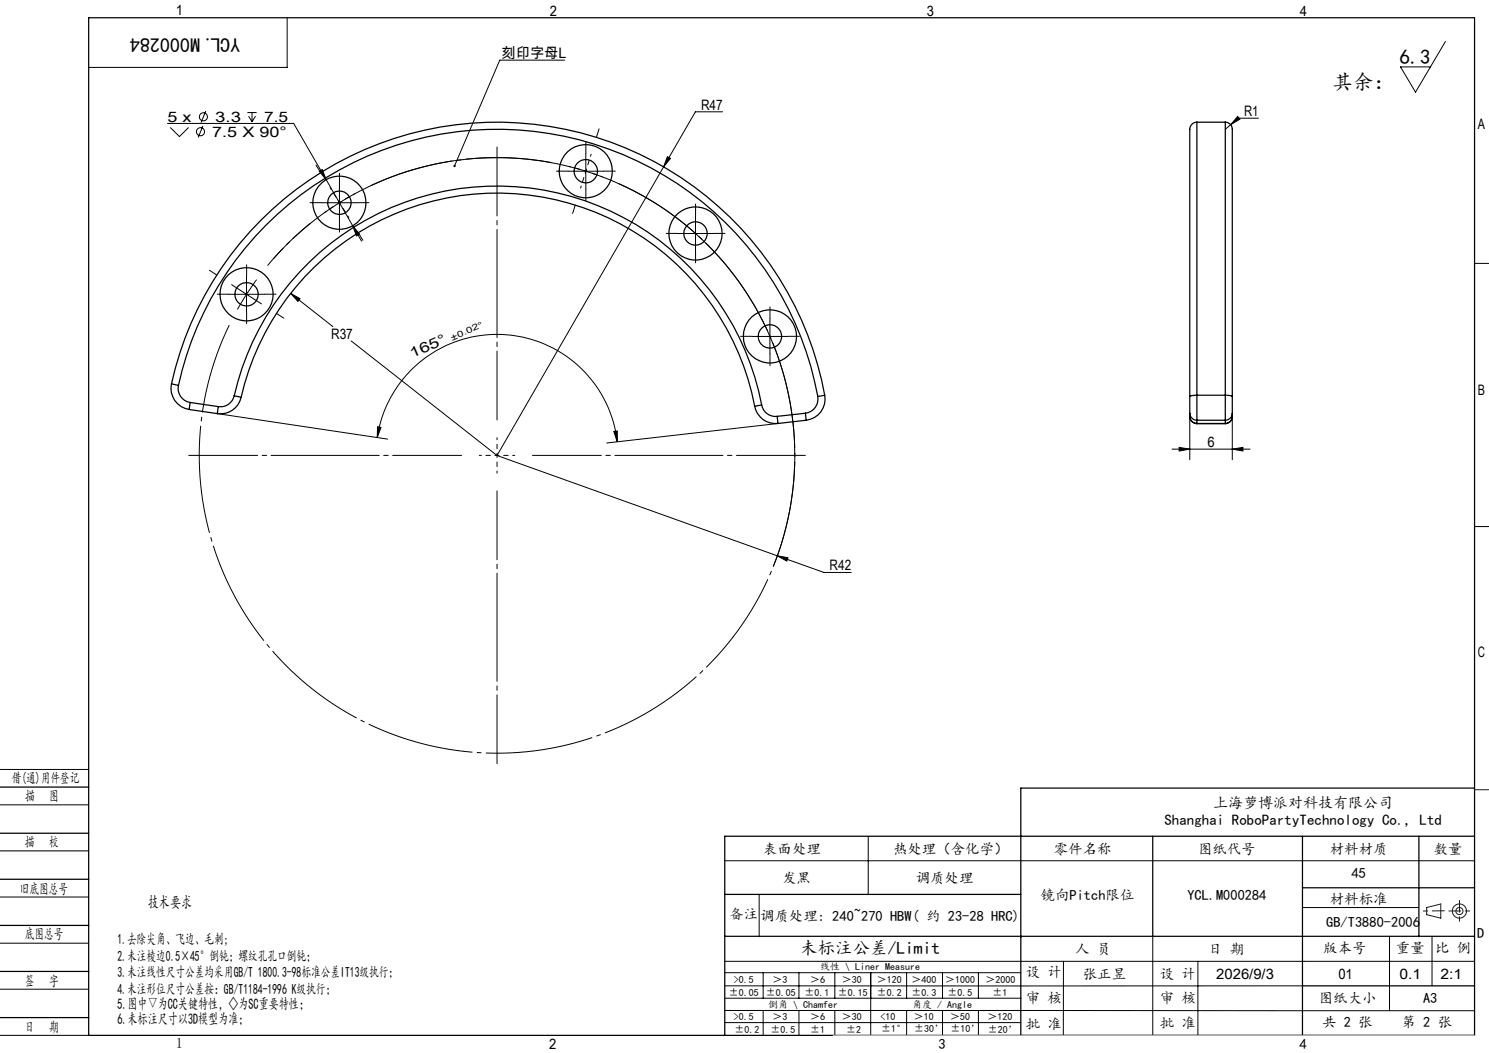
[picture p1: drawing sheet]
<svg xmlns="http://www.w3.org/2000/svg" width="420mm" height="297mm" viewBox="0 0 420 297" stroke-linecap="round" stroke-linejoin="round" font-family="sans-serif">
<g fill="none" stroke="#000" stroke-width=".28">
<path d="M81 5v14h-56M159.2 17h-18.2l-12.8 29.8M407.7 11.7l-8.4 14.3-4.3-7.1h8.5M47.2 34.8h35.6l16.7 28.9M48 35.9l2.6 2.6 2.6-2.6M57.2 35.5l-1.3 3.3M58 31.3l-1.3 3.3M69.8 31.7h2.6M70.1 32.8l1 1.5M71.1 31.7v2.6M72.1 32.8l-1 1.5M203.8 31.5h-7.7l-8.9 15.6"/>
<path d="M347.1 35.2l-1.5 1.3M349.1 32.8l.6 .8-2.6 1.6zM355 33.3h-5.7l-2.2 1.9M90.1 48.3l.8-.5 1.1 2.9zM90.7 57.2h10M95.7 52.2v10M160.2 48.3h10M165.2 43.3v10M187.2 47.1l-47 81.4M188.2 44.2l.9 .5-1.9 2.4zM69.5 78v10M72.4 78.9l-2.9 4.1"/>
<path d="M77.1 73a84 84 0 0 1 107-16.1 84 84 0 0 1 34.1 102.7M99.5 63.7l1.9 2.3-.9 .5zM99.5 63.7l2.5 4.3M191.2 65.9h10M196.2 60.9v10M415.9 74.3h4.1M64.6 83h9.9M65.3 80.3l4.2 2.7M69.5 83l-2.5 4.3M69.5 83l4.3 2.7M82 82.8l2.6 1.4-.6 .8zM82 82.8l11.9 9.3"/>
<path d="M99.1 96.2l41.1 32.3M212.2 94.9h10M217.2 89.9v10M61.3 116.7l48.1 7.2M219.4 119.4l-48.3 5.6M335.6 117.5v12.2M347.6 117.5v12.2M106.4 123.4a34.1 34.1 0 0 1 34.4-29.1 34.1 34.1 0 0 1 33.3 30.3M106.5 120.4l1 .2-1.1 2.8zM140.2 128.5l79.1 28.3M173.1 121.7l1-.1v3zM330.6 126.7h22"/>
<path d="M332.6 126.2l3 .5-3 .5zM347.6 126.7l3-.5v1zM219.3 156.8l2.9 .5-.3 1zM219.3 156.8l13.1 4.7h7.7M415.9 148.5h4.1M0 217h25M0 227h25M0 240h25M244.9 236v16.3M0 253h25M204.4 242.8h211.5M214.1 252.4v11.8"/>
<path d="M367.4 256h32.8M0 266h25M0 279h25M204.4 271.1h211.5M204.4 278.1h163M204.4 274.4h83.5M215.3 274.4v7.1M225.4 274.4v7.1M235.5 274.4v7.1M245.6 274.4v17.6M255.7 274.4v7.1M265.9 274.4v7.1"/>
<path d="M276 274.4v7.1M300 271.1l-.1 21M325.2 264.1v27.9M337.9 271.1v20.9M391.9 264.1v21M403.9 264.1v14M0 292h25M204.4 285l211.5 .1M204.4 288.4h83.5M204.5 281.5h83.5M215.3 285v7M225.4 285v7"/>
<path d="M235.5 285v7M255.7 285v7M265.9 285v7M276 285v7M287.9 292h128"/>
<circle cx="56.6" cy="37.1" r="1.13"/>
<circle cx="57.4" cy="33" r="1.14"/>
</g>
<path d="M95.8 57.2l4.3-2.5M95.8 57.2l-4.2 2.7M165.3 48.3l4.7 1.6M165.3 48.3l-4.9-1.4" fill="none" stroke="#000" stroke-width=".28" stroke-dasharray="30.5 1.3 1.3 1.3" stroke-dashoffset="29.9" stroke-linecap="butt"/>
<path d="M75.5 74.9l6.2-6.7 5.9-5.2" fill="none" stroke="#000" stroke-width=".28" stroke-dasharray="30.5 1.3 1.3 1.3" stroke-dashoffset="23.8" stroke-linecap="butt"/>
<path d="M104.5 52.4a84 84 0 0 1 51.1-6.5" fill="none" stroke="#000" stroke-width=".28" stroke-dasharray="30.5 1.3 1.3 1.3" stroke-dashoffset="6.2" stroke-linecap="butt"/>
<path d="M174.6 51.8a84 84 0 0 1 41.9 111.8 84 84 0 0 1-112.3 40.8 84 84 0 0 1-39.5-112.7" fill="none" stroke="#000" stroke-width=".28" stroke-dasharray="30.5 1.3 1.3 1.3" stroke-dashoffset="4.6" stroke-linecap="butt"/>
<g fill="none" stroke="#191924" stroke-width=".28">
<path d="M402.4 256l4-1v4l-4-1z"/>
<circle cx="411.7" cy="257" r="1"/>
<circle cx="411.7" cy="257" r="2"/>
</g>
<g fill="none" stroke="#000" stroke-width=".28" stroke-dasharray="30.5 1.3 1.3 1.3">
<path d="M168.2 38.7l.8-2.4M90.5 48.7l-1.4-2.1M90.8 57.2h-3.3M95.8 52.2v-3.3M100.8 57.2h3.3M160.3 48.3h-3.3M162.3 57.8l-.8 2.4M165.3 43.3v-3.3M165.3 53.3v3.3M170.3 48.3h3.3M61.2 77.6l-2.1-1.4M69.6 78v-3.3"/>
<path d="M95.8 62.2v3.3M101 65.7l1.4 2.1M191.2 65.8h-3.3M196.2 60.8v-3.3M196.2 70.8v3.3M201.2 65.8h3.3M64.6 83h-3.3M69.6 88v3.3M74.6 83h3.3M78 88.4l2.1 1.3M212.2 94.9h-3.3M217.2 89.9v-3.3"/>
<path d="M217.2 99.9v3.3M222.2 94.9h3.3"/>
</g>
<path d="M95.8 57.2l-2.7-4.3M95.8 57.2l2.6 4.2M165.3 48.3l1.4-4.8M165.3 48.3l-1.5 4.7M140.2 128.4v-5M140.2 128.4h5M140.2 128.4v5M140.2 128.4h-5" fill="none" stroke="#000" stroke-width=".28" stroke-dasharray="30.5 1.3 1.3 1.3" stroke-dashoffset="29.9"/>
<path d="M140.2 118.4v-76.9M130.2 128.4h-77M140.2 138.4v77M150.2 128.4h77" fill="none" stroke="#000" stroke-width=".28" stroke-dasharray="30.5 1.3 1.3 1.3" stroke-dashoffset="11"/>
<g fill="none" stroke="#000" stroke-width=".35">
<path d="M25 5h390.9v287h-390.9zM337.6 34.5a2.13 2.13 0 0 0-2 2.5v74.8M337.6 34.5v77M337.6 34.5h8M345.6 34.5a2.08 2.08 0 0 1 2 2.5v74.8M345.6 34.5v77M48.4 108.3l1.9 .4M48.4 108.3a6 6 0 0 0 4.9 7.2M48.4 108.3a94 94 0 0 1 93.4-73.8 94 94 0 0 1 90.8 77M50.3 108.7a92 92 0 0 1 91.5-72.2 92 92 0 0 1 88.9 75.3M50.3 108.7a4 4 0 0 0 3.4 4.8M53.3 115.5l8 1.2"/>
<path d="M53.7 113.5l-.4 2M53.7 113.5l7.9 1.2M61.6 114.7l-.3 2M66.1 111.6a4 4 0 0 1-4.5 3.1M66.1 111.6a76 76 0 0 1 75.4-59.1 76 76 0 0 1 73.3 61.7M66.1 111.6l1.9 .5M68 112.1a6 6 0 0 1-6.7 4.6M68 112.1a74 74 0 0 1 73.5-57.6 74 74 0 0 1 71.4 60.1M212.9 114.6a6 6 0 0 0 6.5 4.8M214.8 114.2a4 4 0 0 0 4.4 3.2M214.8 114.2l-1.9 .4M219.2 117.4l.2 2"/>
<path d="M227.2 116.6l.2 1.9M227.2 116.6l-8 .8M227.4 118.5l-8 .9M230.7 111.8a4.1 4.1 0 0 1-3.5 4.8M232.6 111.5a6 6 0 0 1-5.2 7M232.6 111.5l-1.9 .3M335.6 116.6a2.25 2.25 0 0 0 2 2.9M335.6 111.8v4.8M335.6 116.6a2.05 2.05 0 0 0 2 1.9M335.6 117.4a2.05 2.05 0 0 0 2 2M337.6 111.5v7M337.6 111.5l-2 .3"/>
<path d="M337.6 119.4h8M337.6 118.5h8M337.6 111.5h8M337.6 118.5v1M345.6 111.5v7M345.6 111.5l1.4 .1 .6 .2M345.6 118.5v1M347.6 116.6a2.21 2.21 0 0 1-2 2.9M347.6 116.6a1.99 1.99 0 0 1-2 1.9M347.6 111.8v4.8M347.6 117.4a1.99 1.99 0 0 1-2 2M0 222h25"/>
<path d="M0 235h25M325.2 235.9v28.2M367.4 235.9v56.1M400.2 235.9v28.3M415.9 235.9h-211.5v56.1M415.9 222.3h-128v69.7M0 248h25M204.4 252.3h83.5M367.4 250.4h48.5M0 261h25M0 274h25M204.4 264.1h211.5"/>
<path d="M367.4 278.1h48.5M0 287h25"/>
<circle cx="95.7" cy="57.2" r="3.3"/>
<circle cx="95.7" cy="57.2" r="7.5"/>
<circle cx="165.2" cy="48.3" r="3.3"/>
<circle cx="165.2" cy="48.3" r="7.5"/>
<circle cx="196.2" cy="65.9" r="7.5"/>
<circle cx="196.2" cy="65.9" r="3.3"/>
<circle cx="69.6" cy="83" r="3.3"/>
<circle cx="69.6" cy="83" r="7.5"/>
<circle cx="217.2" cy="94.9" r="7.5"/>
<circle cx="217.2" cy="94.9" r="3.3"/>
</g>
<path d="M407.4 256.9l-5.9 .1M408.7 256.9h6M411.7 253.9v6" fill="none" stroke="#191924" stroke-width=".28" stroke-dasharray="6.3 1.3 1.3 1.3" stroke-dashoffset="3"/>
<path d="M235 292h180.9" fill="none" stroke="#c0c0c0" stroke-width=".28"/>
<path d="M415.9 222.7h4.1" fill="none" stroke="#00f" stroke-width=".28"/>
<path d="M406.4 255h.1" fill="none" stroke="#0ff" stroke-width=".28"/>
<g fill="#000">
<path d="M128.1 46.5a.33 .33 0 0 1 .5 .3 .33 .33 0 0 1-.5 .3l.1-.3-.1 .3-.2-.3z"/>
<path d="M99.5 63.7l1 2.8 .9-.5zM90.1 48.3l1.9 2.4-1.1-2.9zM219.3 156.8l2.6 1.5 .3-1zM188.2 44.2l-1 2.9 1.9-2.4zM82 82.8l2 2.2 .6-.8zM349.1 32.8l-2 2.4 2.6-1.6z"/>
<path d="M106.5 120.4l-.1 3 1.1-2.8zM173.1 121.7l1 2.9v-3z"/>
<path d="M332.6 126.2l3 .5-3 .5zM347.6 126.7l3-.5v1z"/>
</g>
<g font-size="5.8">
<text x="394.8" y="18">6.3</text>
<text x="375.9" y="25.2">其余：</text>
</g>
<text font-size="5.6" x="67.7" y="10.6" transform="rotate(-180 67.7 10.6)">YCL.M000284</text>
<text font-size="4.9" x="225.7" y="269">未标注公差/Limit</text>
<text font-size="4.7" x="41.7" y="256.1">技术要求</text>
<g font-size="4.2">
<text x="342.2" y="227.9">上海萝博派对科技有限公司</text>
<text x="328.5" y="232.8">Shanghai RoboPartyTechnology Co., Ltd</text>
<text x="33.1" y="284.6">5.图中▽为CC关键特性，◇为SC重要特性；</text>
<text x="33.1" y="288.9">6.未标注尺寸以3D模型为准；</text>
</g>
<g font-size="4.1">
<text x="49.6" y="4.3">1</text>
<text x="155.1" y="4.6">2</text>
<text x="261.4" y="4.6">3</text>
<text x="366.6" y="4.6">4</text>
<text x="141.5" y="16.4">刻印字母L</text>
<text x="47.3" y="34.4">5 x</text>
<text x="60.7" y="34.4">3.3</text>
<text x="74.5" y="34.4">7.5</text>
<text x="197.7" y="31">R47</text>
<text x="350.9" y="32.7">R1</text>
<text x="59.9" y="38.6">7.5 X 90°</text>
<text x="416.9" y="36.3">A</text>
<text x="93.4" y="95.6">R37</text>
<text x="116.3" y="101" transform="rotate(-23 116.3 101)">165°</text>
<text x="416.9" y="111.3">B</text>
<text x="340.6" y="126.1">6</text>
<text x="234" y="160.9">R42</text>
<text x="416.9" y="185.3">C</text>
<text x="3.3" y="220.9">借(通)用件登记</text>
<text x="7.1" y="226">描</text>
<text x="13.9" y="226">图</text>
<text x="7" y="238.9">描</text>
<text x="13.8" y="238.9">校</text>
<text x="215.3" y="240.8">表面处理</text>
<text x="251.9" y="240.8">热处理（含化学）</text>
<text x="297.3" y="240.8">零件名称</text>
<text x="337.9" y="240.8">图纸代号</text>
<text x="375.1" y="240.8">材料材质</text>
<text x="404.4" y="240.8">数量</text>
<text x="220.6" y="249">发黑</text>
<text x="258.3" y="249">调质处理</text>
<text x="381.2" y="247.7">45</text>
<text x="5.6" y="252">旧底图总号</text>
<text x="293.5" y="253.7">镜向Pitch限位</text>
<text x="334.9" y="253.7">YCL.M000284</text>
<text x="375.1" y="254.9">材料标准</text>
<text x="205.7" y="259.3">备注</text>
<text x="214.4" y="259.7">调质处理: 240~270 HBW( 约 23-28 HRC)</text>
<text x="374.1" y="261.4">GB/T3880-2006</text>
<text x="7" y="265">底图总号</text>
<text x="33.1" y="266.2">1.去除尖角、飞边、毛刺;</text>
<text x="303.3" y="269">人 员</text>
<text x="340.8" y="269">日 期</text>
<text x="373.2" y="268.7">版本号</text>
<text x="393.7" y="268.7">重量</text>
<text x="404.8" y="268.7">比 例</text>
<text x="416.7" y="264.6">D</text>
<text x="33.1" y="270.9">2.未注棱边0.5×45°倒钝；螺纹孔孔口倒钝；</text>
<text x="33.1" y="275.7">3.未注线性尺寸公差均采用GB/T 1800.3-98标准公差IT13级执行；</text>
<text x="289.3" y="275.5">设 计</text>
<text x="7" y="278">签</text>
<text x="13.8" y="278">字</text>
<text x="33.1" y="280.4">4.未注形位尺寸公差按：GB/T1184-1996 K级执行；</text>
<text x="305.4" y="276">张正昱</text>
<text x="327.2" y="276">设 计</text>
<text x="343.1" y="276">2026/9/3</text>
<text x="377.5" y="276">01</text>
<text x="394.8" y="276">0.1</text>
<text x="406.3" y="276">2:1</text>
<text x="289.3" y="283">审 核</text>
<text x="327.2" y="282.9">审 核</text>
<text x="372" y="283">图纸大小</text>
<text x="401.4" y="283">A3</text>
<text x="7" y="291">日</text>
<text x="13.8" y="291">期</text>
<text x="289.3" y="290.1">批 准</text>
<text x="327.2" y="290">批 准</text>
<text x="373" y="289.8">共 2 张</text>
<text x="395.4" y="289.8">第 2 张</text>
<text x="49.6" y="295.6">1</text>
<text x="154.9" y="296">2</text>
<text x="264.7" y="296">3</text>
<text x="366.6" y="296">4</text>
</g>
<g font-size="2.8">
<text x="231.3" y="273.6">线性 \ Liner Measure</text>
<text x="205.6" y="280.8">±0.05</text>
<text x="207" y="277.2">&gt;0.5</text>
<text x="216" y="280.8">±0.05</text>
<text x="217.9" y="277.2">＞3</text>
<text x="227" y="280.8">±0.1</text>
<text x="228.5" y="277.2">＞6</text>
<text x="236.3" y="280.8">±0.15</text>
<text x="237.5" y="277.2">＞30</text>
<text x="247.4" y="277.2">＞120</text>
<text x="247.4" y="280.8">±0.2</text>
<text x="257.1" y="277.2">＞400</text>
<text x="257.1" y="280.8">±0.3</text>
<text x="266.6" y="277.2">＞1000</text>
<text x="267.3" y="280.8">±0.5</text>
<text x="278" y="277.2">＞2000</text>
<text x="279.9" y="280.8">±1</text>
<text x="207" y="287.8">&gt;0.5</text>
<text x="216.6" y="284.3">倒角 \ Chamfer</text>
<text x="217.9" y="287.8">＞3</text>
<text x="228.5" y="287.8">＞6</text>
<text x="237.5" y="287.8">＞30</text>
<text x="248.4" y="287.8">&lt;10</text>
<text x="257.3" y="284.3">角度 / Angle</text>
<text x="257.8" y="287.8">＞10</text>
<text x="268" y="287.8">＞50</text>
<text x="278.5" y="287.8">＞120</text>
<text x="207.1" y="291.3">±0.2</text>
<text x="217.3" y="291.3">±0.5</text>
<text x="228.5" y="291.3">±1</text>
<text x="238.7" y="291.3">±2</text>
<text x="248.6" y="291.1">±1°</text>
<text x="257.8" y="291.1">±30’</text>
<text x="268.1" y="291.1">±10’</text>
<text x="278.6" y="291.2">±20’</text>
</g>
<text font-size="2.4" x="127.5" y="96.1" transform="rotate(-23 127.5 96.1)">± 0 .0 2 °</text>
</svg>
